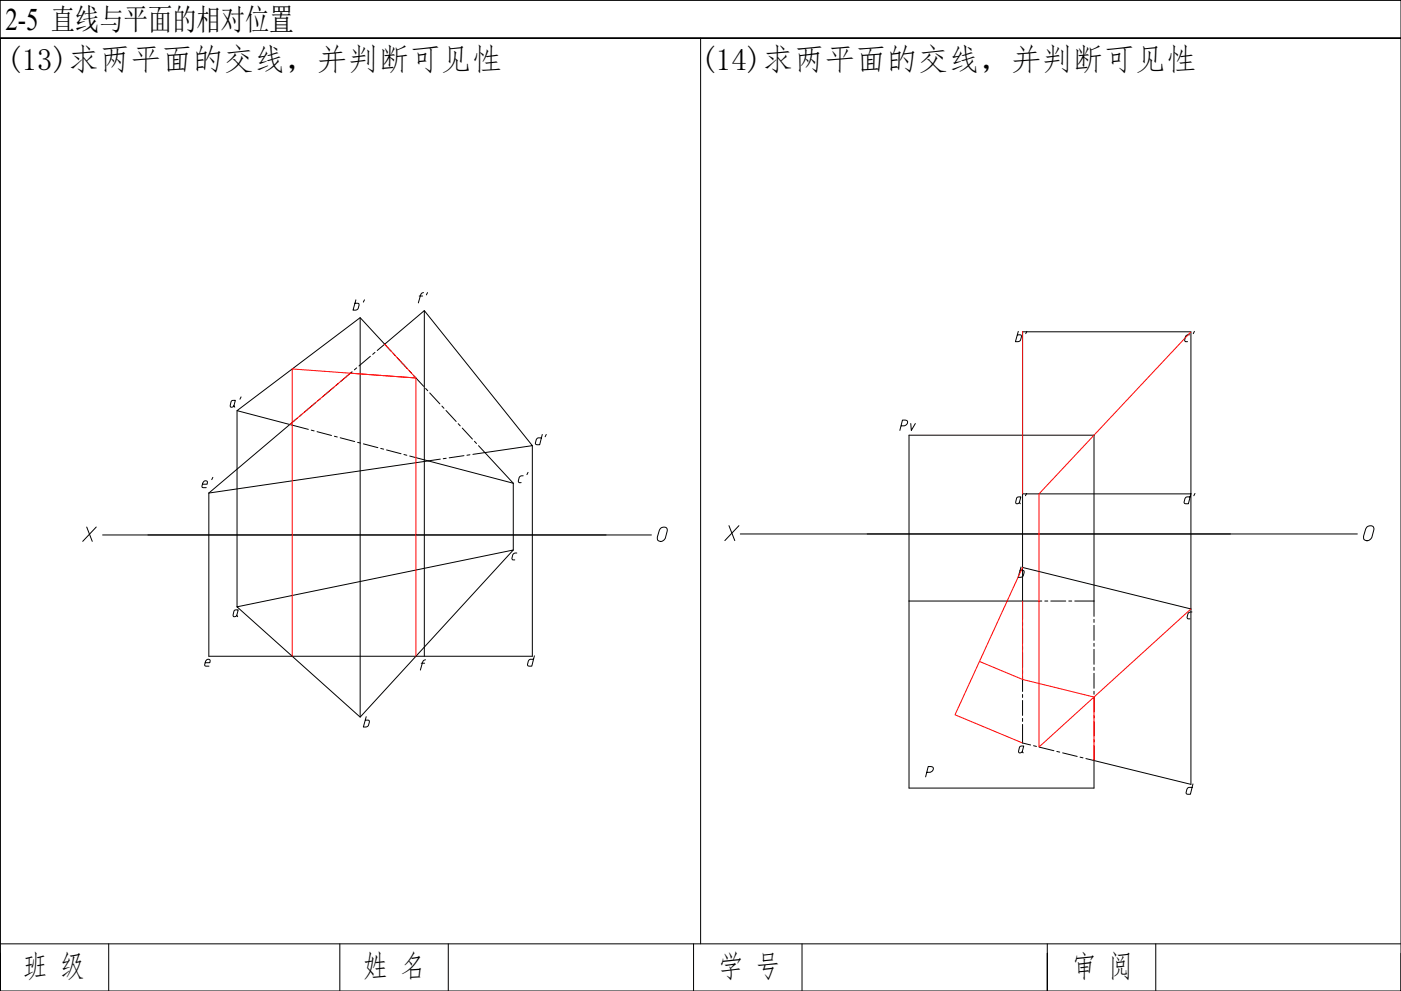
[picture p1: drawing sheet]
<svg xmlns="http://www.w3.org/2000/svg" width="594mm" height="420mm" viewBox="0 0 594 420" stroke-linecap="round" stroke-linejoin="round" font-family="sans-serif">
<!-- layer: 0 -->
<g fill="none" stroke="#000" stroke-width=".42">
<path d="M.1 .2h594v420h-594zM.1 16.2h594h-594v388M297.1 16.2v384M152.7 134.7v169.3M179.9 131.7v146.5M149.3 157.6l-4.8 4.1M151.2 156l-.9 .8M157.1 151.1l-4.9 4.1M159 149.4l-1 .8M160 148.6l3.1-2.7 2.7 3M166.7 149.8l.9 .9M168.4 151.7l4.3 4.6"/>
<path d="M173.6 157.3l.9 .9M175.3 159.1l4.3 4.7M433.6 140.7h71.4v68.7h-71.4zM100.5 174.1v83.2M126 177.3l-37.4 31.7M128 175.7l-1 .8M133.8 170.8l-4.8 4M135.7 169.1l-.9 .8M141.5 164.2l-4.8 4.1M143.5 162.5l-1 .9M180.5 164.7l.9 1M182.2 166.6l4.3 4.6"/>
<path d="M187.4 172.2l.8 .9M189.1 174l4.3 4.7M194.3 179.6l.8 1M130.8 182l-30.3-7.9 52.2-39.4 10.4 11.2 16.8-14.2 45.8 57.2-20.1 3 12 13M132 182.4l1.2 .3M134.4 183l6.2 1.6M141.8 185l1.2 .3M144.3 185.6l6.1 1.6M151.6 187.5l1.3 .4M154.1 188.2l6.1 1.6M161.5 190.1l1.2 .3M163.9 190.8l6.1 1.6"/>
<path d="M171.3 192.7l1.2 .3M173.7 193.3l7.9 2.1 5.1-.7M189.2 194.3l-1.2 .2M196 181.5l4.3 4.7M196.7 193.2l-6.2 .9M199.3 192.8l-1.3 .2M201.2 187.1l.8 .9M202.9 189l2.7 2.9-5.1 .7M225.7 188.9v89.3h-137.1v-69.2M217.6 204.9l-36-9.5-93 13.6M217.6 204.9v28.3M433.6 209.4v31.2"/>
<path d="M505 209.4v123.1l-44.5-10.9M36.8 223.4l2.3 6.1M40.8 223.4l-5.7 6.1M43.5 226.8h232.7M219.1 234.5l-1 .1-.7 .6-.3 1.7 .3 .5h.9M280.1 224a1.59 1.59 0 0 1 1.8-.5 1.59 1.59 0 0 1 1 1.5l-.8 3.2a1.81 1.81 0 0 1-1.6 1.4 1.81 1.81 0 0 1-1.8-1.1 7.5 7.5 0 0 1 1.4-4.5zM309.1 222.9l2.5 6.3M313.3 222.9l-5.9 6.3M313.9 226.4h261.7M579.6 223.5a1.67 1.67 0 0 1 1.9-.6 1.67 1.67 0 0 1 1.1 1.6l-.9 3.3a1.88 1.88 0 0 1-1.6 1.4 1.88 1.88 0 0 1-1.9-1 7.9 7.9 0 0 1 1.4-4.7zM100.5 257.3l117.1-24.1-64.9 70.8zM432.9 240.4l-1.2 4.4 1.6-.1 .6-.6 .3-2.1-1.6-.1"/>
<path d="M433.6 240.6v14.2h-48.1M433.6 240.6l71.4 17.6M441.8 254.8h-8.2v7.9M443 254.8h1.3M445.6 254.8h6.3M453.2 254.8h1.3M455.7 254.8h8.2M505.4 259.5a1.49 1.49 0 0 0-1.7 .7l-.3 1.7 .3 .5h.9M100.4 260.9l-.5 .5h-1l.3-2.2 .4-.5 1.4-.1-.6 2.3 .4 .6M180.4 279.7l-.7 .3-.5 .7-1 3.4M226.6 278.1l-1.1 4.3-1.6-.1-.2-.6 .6-1.8 .6-.4h1.3M433.6 264v1.2"/>
<path d="M433.6 266.5v6.3M433.6 274.1v1.3M433.6 276.7v6.3M463.9 261.3v-76.8h-78.4v149.6h78.4v-18.2M463.9 262.6v1.3M463.9 265.1v6.4M463.9 272.8v1.2M463.9 275.3v6.4M87 281h2l.1-.8a.89 .89 0 0 0-.7-.7 .89 .89 0 0 0-1 .5l-.6 2.1 .5 .3h1.3M178.6 281.2h1.5M433.6 284.3v1.2M433.6 286.8v6.4"/>
<path d="M433.6 294.4v1.3M433.6 297v6.3M463.9 282.9v1.3M463.9 285.5v6.3M463.9 293.1v1.3M463.9 295.6v6.4M155.3 303.9l-1.2 4.3 1.9-.3a2.49 2.49 0 0 0 .5-2.5l-1.6-.1M433.5 318.6l-.9 .6-.6-.1 .3-2.2 .3-.5 1.5-.1-.6 2.3 .4 .6M433.6 304.6v1.3M433.6 307.1v7.9l3.4 .9M438.3 316.2l1.2 .3M440.7 316.8l6.2 1.5"/>
<path d="M448.1 318.6l1.3 .3M450.6 319.2l6.2 1.5M463.9 303.2v1.3M463.9 305.8v6.3M463.9 313.4v1.3M393.1 327.4h1.3a1.23 1.23 0 0 0 1.4-1 1.23 1.23 0 0 0-1-1.4h-1.2l-1.1 4.4M458 321l1.2 .3M505.9 332.4l-1.1 4.4-1.6-.2-.3-.6 .7-1.8 .6-.4h1.3M.1 404.2v16v-16M.1 400.2h594M46.1 400.2v20M144.1 400.2v20"/>
<path d="M190.1 400.2v20M294.1 400.2v20M340.1 400.2v20M444.1 400.2v20v-16M490.1 400.2v20M594.1 404.2v16"/>
</g>
<path d="M163.1 145.9l13.3 14.4-27.8-2.1-25.7 21.8M433.6 140.7v68.7M505 140.7l-64.4 68.7v107.3l64.4-58.5M433.6 240.6l-28.6 62.5 28.6 11.9M433.6 254.8v33.3l30.3 7.4v27M123.9 278.2v-121.8l52.5 3.9v117.9M415.3 280.4l18.3 7.7" fill="none" stroke="#f00" stroke-width=".42"/>
<text font-size="13.3" x="2.3" y="12.6">2-5 直线与平面的相对位置</text>
<g font-size="13.2">
<text x="2.6" y="29.6">(13)求两平面的交线，并判断可见性</text>
<text x="297" y="29.6">(14)求两平面的交线，并判断可见性</text>
<text x="9.7" y="414.3">班 级</text>
<text x="154" y="414.3">姓 名</text>
<text x="304.6" y="414.3">学 号</text>
<text x="454.3" y="414.3">审 阅</text>
</g>
<g font-size="8.4">
<text x="96.7" y="173.9">a'</text>
<text x="380.6" y="183.8">Pv</text>
<text x="91.4" y="208.1" transform="rotate(-90 91.4 208.1)">e'</text>
</g>
<g font-size="7.9">
<text x="148.9" y="132.6">b'</text>
<text x="429.7" y="146.1">b'</text>
<text x="501.3" y="146.1">c'</text>
<text x="226.1" y="189.8">d'</text>
<text x="429.7" y="214.8">a'</text>
<text x="501.3" y="214.8">d'</text>
</g>
<g font-size="7.5">
<text x="182.4" y="129.8" transform="rotate(-90 182.4 129.8)">f'</text>
<text x="225.1" y="206" transform="rotate(-90 225.1 206)">c'</text>
</g>
</svg>
